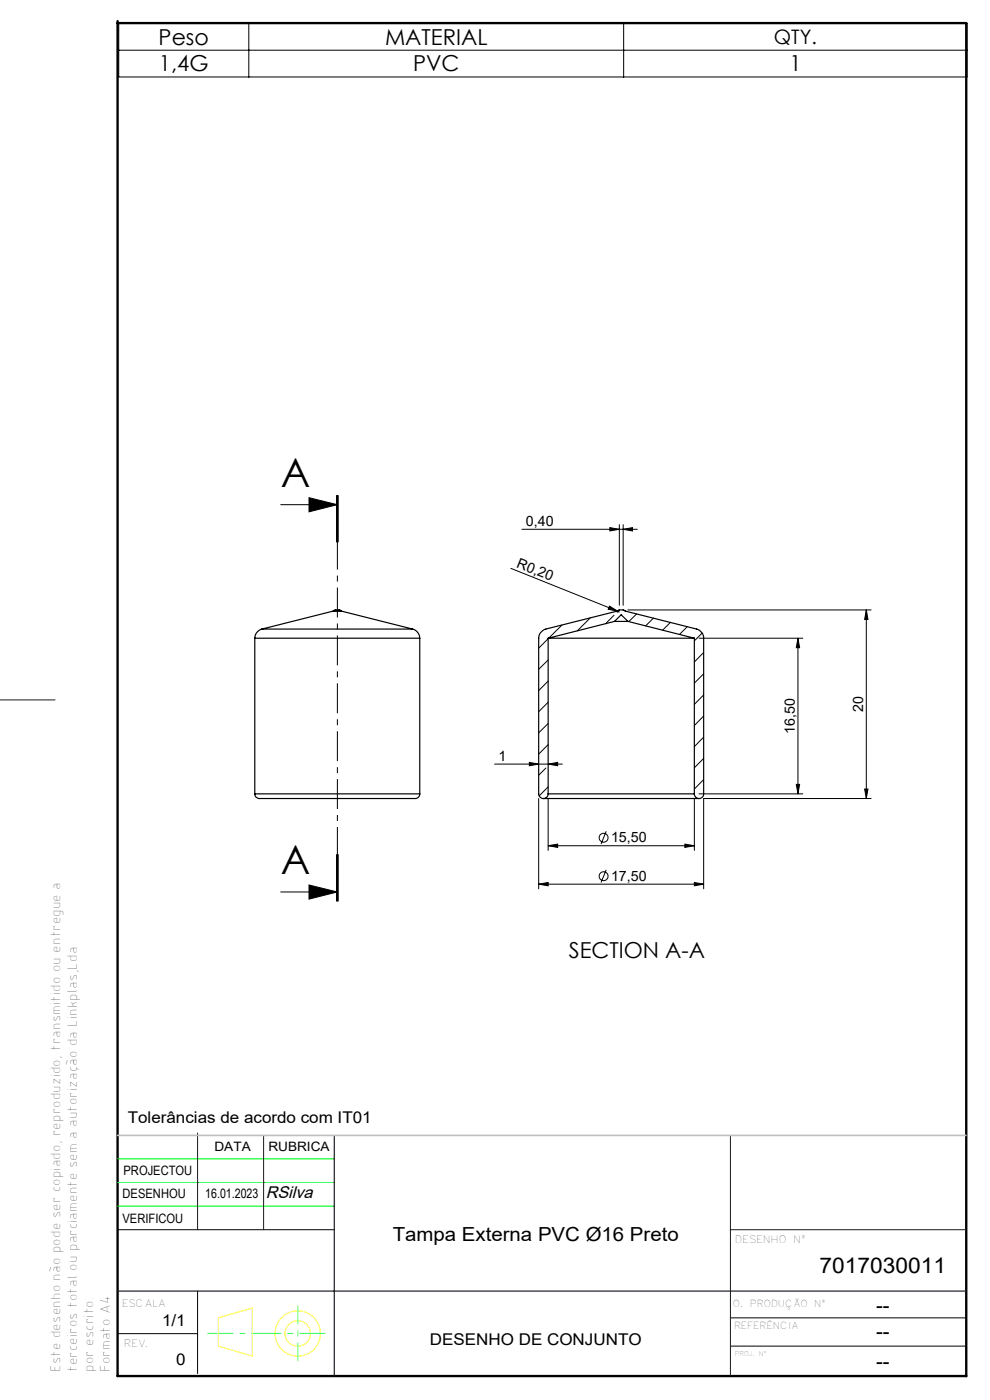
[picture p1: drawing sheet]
<svg xmlns="http://www.w3.org/2000/svg" width="210mm" height="297mm" viewBox="0 0 210 297" stroke-linecap="round" stroke-linejoin="round" font-family="sans-serif">
<g fill="none" stroke="#000" stroke-width=".25">
<path d="M54 135.4h35M54 135.4v33M55.6 133.5a2.07 2.07 0 0 0-1.6 1.9M55.6 133.5h31.9M70.7 129.6h1.7M70.7 129.6l-15.1 3.9M70.8 129.5l-.1 .1M70.8 129.5h1.4M70.9 129.5h1.3M70.9 129.5h-.1M72.2 129.5h.1M72.2 129.5l.2 .1"/>
<path d="M72.4 129.6l15.1 3.9M87.5 133.5a2.07 2.07 0 0 1 1.5 1.9M89 135.4v33M116.3 135.4h31M116.3 135.4v33M130.4 131.8h2.8M130.4 131.8l1.4-1.4 1.4 1.4M130.4 131.8l-14.1 3.6M133.2 131.8l14.1 3.6M147.3 135.4v33M54 168.4a1.24 1.24 0 0 0 1.7 1h32.1a1.04 1.04 0 0 0 1.2-1M54 168.4h35"/>
<path d="M115.3 169.4a1.02 1.02 0 0 1-1-1v-33a2.07 2.07 0 0 1 1.5-1.9l15.1-3.9 .4-.2h1l.3 .2 15.2 3.9a2.1 2.1 0 0 1 1.5 1.9v33a.96 .96 0 0 1-1 1M115.3 169.4h33M116.3 168.4h31M116.3 168.4a.96 .96 0 0 1-1 1M147.3 168.4a.96 .96 0 0 0 1 1"/>
</g>
<g fill="none" stroke="#000" stroke-width=".21">
<path d="M25.2 5h179.9v11.3h-179.9zM25.2 10.7h179.9M52.8 5v11.3M132.3 5v11.3M205 19.9h.1M59.5 107.1h12M65.5 105.6l6 1.5-6 1.5zM71.4 105v10M71.6 105v10M71.7 105v10M110.7 112.3h24.5M129.4 111.9l2 .4-2 .3z"/>
<path d="M131.4 111.3v17.1M132.2 112.3l2-.4v.7zM132.2 111.3v17.1M108.4 120.6l22.6 9M116.3 135.5l-2 2M119.2 132.6l-2.8 2.8M125.2 131.1l-2.8 2.7M129.3 128.6l1.7 1-2-.3zM130.2 130.5l-1.8 1.8M130.9 129.9h.1M131 129.6l.4 .2M133.2 129.4h51.6"/>
<path d="M135 130.2l-1.6 1.7M138.6 131.1l-1.7 1.7M142.2 132l-1.7 1.7M145.8 133l-1.7 1.6M148.3 135.4h22M148.9 134.3l-1.6 1.7M149.3 138.4l-2 2M169.3 135.4v33M169.3 135.4l.3 2h-.7zM183.8 129.4v40M183.8 129.4l.3 2h-.7zM116.3 140l-2 2"/>
<path d="M116.3 144.5l-2 2M116.3 149l-2 2M116.3 153.5l-2 2M116.3 158l-2 2M149.3 142.9l-2 2M149.3 147.4l-2 2M149.3 151.9l-2 2M149.3 156.4l-2 2M104.9 162.1h14.4M112.3 161.7l2 .4-2 .4zM114.3 169.4v19.2M115.8 162.9l-1.5 1.6"/>
<path d="M116.3 179.4l2-.3v.7zM116.3 162.1l2-.4v.8zM116.3 169.4v11M116.3 179.4h31M116.3 166.9l-1.9 1.9M128.6 176.4l-1.1 2.7M145.3 179.1l2 .3-2 .4zM147.3 169.4v11M148.3 168.4h22M149.3 160.9l-2 2M149.3 165.4l-2 2M168.9 166.4h.7l-.3 2z"/>
<path d="M183.4 167.4h.7l-.3 2zM184.8 169.4h-35.5v19.2M59.5 189.2h12M65.5 187.7l6 1.5-6 1.5zM71.4 181.2v10M71.6 181.2v10M71.7 181.2v10zM114.3 187.6l2-.4v.7zM114.3 187.6h35M128.6 184.5l-1.1 2.7M147.3 187.2l2 .4-2 .3zM24.9 260.9h46"/>
<path d="M41.9 273.9v17.5M154.9 279.6h50.1M24.9 282.9h17M154.9 285.6h50.1"/>
<circle cx="128" cy="177.7" r=".95"/>
<circle cx="128" cy="185.9" r=".95"/>
</g>
<g fill="none" stroke="#ff0" stroke-width=".21">
<path d="M53.5 277.5v10.2l-7.2-2.1v-6"/>
<circle cx="63.2" cy="282.9" r="4.8"/>
<circle cx="63.2" cy="282.9" r="2.7"/>
</g>
<path d="M71.6 105v86.2" fill="none" stroke="#000" stroke-width=".21" stroke-dasharray="6.3 1.3 1.3 1.3" stroke-dashoffset=".7" stroke-linecap="butt"/>
<path d="M63.2 288.8v-11.8" fill="none" stroke="#0ff" stroke-width=".21" stroke-dasharray="6.3 1.3 1.3 1.3" stroke-dashoffset="2.4" stroke-linecap="butt"/>
<path d="M43.9 282.9h25.2" fill="none" stroke="#0ff" stroke-width=".21" stroke-dasharray="6.3 1.3 1.3 1.3" stroke-dashoffset=".8" stroke-linecap="butt"/>
<path d="M24.9 4.5v287.4h180.1v-286.9M24.9 4.9h180.1" fill="none" stroke="#000" stroke-width=".5"/>
<path d="M24.9 255.9h46M24.9 250.9h46M24.9 245.8h46" fill="none" stroke="#0f0" stroke-width=".21"/>
<path d="M53.5 277.5l-7.2 2.1" fill="none" stroke="#ff0" stroke-width=".25"/>
<path d="M0 148.5h11.7M41.9 240.4v20.5M55.9 240.9v20M154.9 240.9v50.9M154.9 260.9h50" fill="none" stroke="#191924" stroke-width=".21"/>
<path d="M70.9 240.9v51M24.9 273.9h180.1" fill="none" stroke="#191924" stroke-width=".25"/>
<path d="M24.9 240.9h180" fill="none" stroke="#c0c0c0" stroke-width=".35"/>
<g fill="#000">
<path d="M129.3 128.6l1.7 1-2-.3z"/>
<path d="M65.5 105.6l6 1.5-6 1.5zM65.5 187.7l6 1.5-6 1.5z"/>
<path d="M183.8 129.4l.3 2h-.7zM183.4 167.4h.7l-.3 2zM169.3 135.4l.3 2h-.7zM168.9 166.4h.7l-.3 2z"/>
<path d="M145.3 179.1l2 .3-2 .4zM116.3 179.4l2-.3v.7zM116.3 162.1l2-.4v.8zM112.3 161.7l2 .4-2 .4z"/>
<path d="M147.3 187.2l2 .4-2 .3zM114.3 187.6l2-.4v.7zM132.2 112.3l2-.4v.7zM129.4 111.9l2 .4-2 .3z"/>
</g>
<g font-size="8.5">
<text x="59.6" y="103.3">A</text>
<text x="59.6" y="185.5">A</text>
</g>
<g font-size="4.7">
<text x="33.7" y="9.5">Peso</text>
<text x="81.7" y="9.5">MATERIAL</text>
<text x="33.7" y="15.2">1,4G</text>
<text x="87.6" y="15.2">PVC</text>
<text x="167.4" y="15.2">1</text>
<text x="120.6" y="203.2">SECTION A-A</text>
</g>
<text font-size="4.6" x="173.9" y="270">7017030011</text>
<text font-size="4.2" x="164.2" y="9.3">QTY.</text>
<g font-size="4.1">
<text x="83.3" y="263.2">Tampa Externa PVC Ø16 Preto</text>
<text x="185.8" y="278.3">--</text>
<text x="185.8" y="283.9">--</text>
<text x="185.8" y="290.3">--</text>
</g>
<text font-size="3.6" x="56.4" y="254.2">RSilva</text>
<g font-size="3.4">
<text x="27.1" y="238.2">Tolerâncias de acordo com IT01</text>
<text x="34.4" y="281.2">1/1</text>
<text x="91.2" y="285.4">DESENHO DE CONJUNTO</text>
<text x="37.4" y="289.6">0</text>
</g>
<g font-size="3.1">
<text x="12.8" y="291.1" transform="rotate(-90 12.8 291.1)">Este desenho não pode ser copiado, reproduzido, transmitido ou entregue a</text>
<text x="16.3" y="291.1" transform="rotate(-90 16.3 291.1)">terceiros total ou parciamente sem a autorização da Linkplas,Lda</text>
<text x="19.8" y="291.1" transform="rotate(-90 19.8 291.1)">por escrito.</text>
<text x="23.3" y="291.1" transform="rotate(-90 23.3 291.1)">Formato A4</text>
</g>
<g font-size="3">
<text x="111.6" y="111.6">0,40</text>
<text x="109.4" y="120.3" transform="rotate(22 109.4 120.3)">R0,20</text>
<text x="168.6" y="155.7" transform="rotate(-90 168.6 155.7)">16,50</text>
<text x="183.1" y="151.1" transform="rotate(-90 183.1 151.1)">20</text>
<text x="105.8" y="161.4">1</text>
<text x="129.6" y="178.7">15,50</text>
<text x="129.6" y="186.9">17,50</text>
</g>
<g font-size="2.7">
<text x="45.5" y="244.2">DATA</text>
<text x="56.9" y="244.2">RUBRICA</text>
<text x="26.2" y="249.4">PROJECTOU</text>
<text x="26" y="254.2">DESENHOU</text>
<text x="43.6" y="254.2">16.01.2023</text>
<text x="26" y="259.5">VERIFICOU</text>
</g>
<g font-size="2.2">
<text x="155.9" y="263.6">DESENHO Nº</text>
<text x="25.8" y="277.3">ESCALA</text>
<text x="26.3" y="285.7">REV.</text>
</g>
<g font-size="2">
<text x="155.5" y="277.3">O. PRODUÇÃO Nº</text>
<text x="155.7" y="282">REFERÊNCIA</text>
</g>
<text font-size="1.3" x="155.9" y="287.6">PROJ. Nº</text>
</svg>
